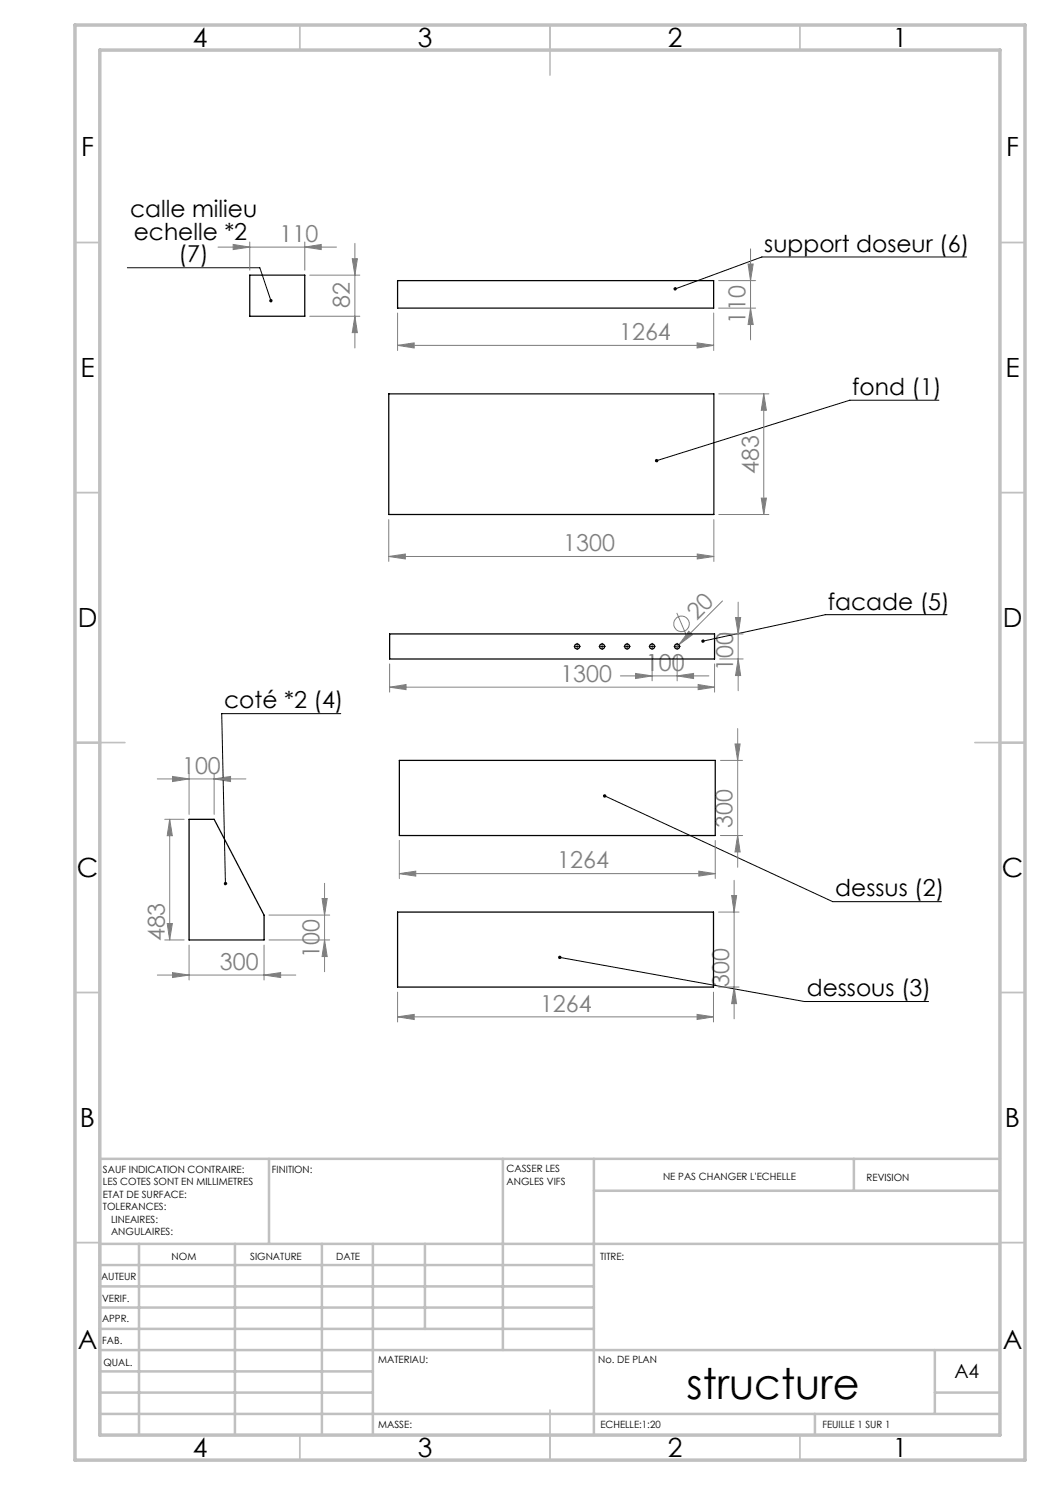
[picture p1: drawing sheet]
<svg xmlns="http://www.w3.org/2000/svg" width="210mm" height="297mm" viewBox="0 0 210 297" stroke-linecap="round" stroke-linejoin="round" font-family="sans-serif">
<g fill="none" stroke="#808080" stroke-width=".2">
<path d="M43.6 49.4h23.7M46.6 48.9l3.4 .5-3.4 .5zM50 48.4v5.6M61 49.4l3.2-.5v1zM61 48.4v5.6M61.9 55h10.1M70.4 51.7h1.1l-.5 3.3zM71 48.7v20.9M143.7 56.1h7.4M149.6 52.8h1l-.5 3.3zM150.1 49.8v18.2M61.9 63.2h10.1"/>
<path d="M71 63.2l.5 3.3h-1.1zM79.5 69.1l3.3-.5v1zM79.5 62.6v7.5M79.5 69.1h63.2M139.4 68.6l3.3 .5-3.3 .5zM142.7 62.6v7.5M143.7 61.6h7.4M143.8 78.8h10M150.1 61.6l.5 3.3h-1zM152.8 78.8v24.1M152.8 78.8l.5 3.3h-1zM152.3 99.6h1l-.5 3.3z"/>
<path d="M77.8 111.3l3.3-.5v1zM77.8 103.9v8.4M77.8 111.3h65M139.5 110.8l3.3 .5-3.3 .5zM142.8 103.9v8.4M143.8 102.9h10M77.9 137.4l3.3-.5v1zM77.9 132.8v5.6M77.9 137.4h65M124.1 135.2h17.7M127.1 134.7l3.3 .5-3.3 .5zM130.4 130.9v5.3"/>
<path d="M135.4 122.6l1.8 4.4M135.4 135.2l3.3-.5v1zM135.4 130.9v5.3M137.8 126.3l.7 .7-2.7 1.9zM139.6 136.9l3.3 .5-3.3 .5zM142.9 132.8v5.6M143.9 131.8h4.7M143.9 126.8h4.7M144.5 120.2l-9.4 9.4M147.1 123.5h1l-.5 3.3zM147.6 120.4v17.7M147.6 131.8l.5 3.3h-1z"/>
<path d="M31.5 155.8h17.7M34.5 155.3l3.3 .5-3.3 .5zM37.8 154.8v8.1M42.8 155.8l3.3-.5v1zM42.8 154.8v8.1M144.1 152.1h4.4M147 148.8h1l-.5 3.3zM147.5 145.7v27.8M32.9 163.9h3.9M33.9 163.9v24.1M33.9 163.9l.6 3.2h-1.1zM64.4 179.7h1l-.5 3.3z"/>
<path d="M64.9 176.7v17.6M79.9 174.7l3.2-.5v1zM79.9 168.1v7.6M79.9 174.7h63.2M139.8 174.2l3.3 .5-3.3 .5zM143.1 168.1v7.6M144.1 167.1h4.4M146.3 179.1h1l-.5 3.3zM146.8 176.1v27.7M147.5 167.1l.5 3.3h-1zM31.5 195h27.7M32.9 188h3.9"/>
<path d="M33.4 184.7h1.1l-.6 3.3zM34.5 194.5l3.3 .5-3.3 .5zM37.8 189v7M52.8 195l3.3-.5v1zM52.8 189v7M53.8 188h12.1M53.8 183h12.1M64.9 188l.5 3.3h-1zM79.5 198.4v6M142.7 198.4v6M143.7 197.4h4.1M143.7 182.4h4.1"/>
<path d="M146.8 197.4l.5 3.3h-1zM79.5 203.4l3.3-.5v1zM79.5 203.4h63.2M139.4 202.9l3.3 .5-3.3 .5z"/>
<circle cx="136.3" cy="124.8" r="1.55"/>
</g>
<g fill="none" stroke="#000" stroke-width=".2" stroke-dasharray="30.5 1.3 1.3 1.3">
<path d="M115.2 129.3h-.4M115.4 129v-.4M115.4 129.5v.4M115.7 129.3h.4M120.2 129.3h-.4M120.4 129v-.4M120.4 129.5v.4M120.7 129.3h.4M125.2 129.3h-.4M125.4 129v-.4M125.4 129.5v.4M125.7 129.3h.4"/>
<path d="M130.2 129.3h-.4M130.4 129v-.4M130.4 129.5v.4M130.7 129.3h.4M135.2 129.3h-.4M135.4 129v-.4M135.4 129.5v.4M135.7 129.3h.4"/>
</g>
<g fill="none" stroke="#000" stroke-width=".2">
<path d="M25.5 53.5h26.5l2.2 6.6M193.3 51.4h-40.9l-17.4 6.4M187.8 80h-17.8l-38.7 12.1M115.3 129.3h.2M115.4 129.2v.2M120.3 129.3h.2M120.4 129.2v.2M125.3 129.3h.3M125.4 129.2v.2M130.3 129.3h.2M130.4 129.2v.2M135.3 129.3h.2"/>
<path d="M135.4 129.2v.2M189.4 122.9h-24.3l-24.5 5.3M68.2 142.7h-23.9l.8 34M120.9 159.2l45.6 21.1h21.8M112 191.5l48.9 8.8h24.8"/>
</g>
<g fill="none" stroke="#c0c0c0" stroke-width=".35">
<path d="M60 5v5M110 5v10M160 5v5M15 48.5h5M200 48.5h5M15 98.5h5M200 98.5h5M15 148.5h10M195 148.5h10M15 198.5h5M200 198.5h5M15 248.5h5"/>
<path d="M200 248.5h5M60 287v5M110 282v10M160 287v5"/>
</g>
<g fill="none" stroke="#c0c0c0" stroke-width=".5">
<path d="M53.8 231.8v17M100.6 231.8v38.2M118.8 231.8v55.2M118.8 238.2h81.2M170.8 231.8v6.4M200 231.8h-180v55.2M20 248.8h180M20 257.3h98.8M20 253h98.8M27.8 248.8v38.2M47 248.8v38.2M64.4 248.8v38.2"/>
<path d="M74.6 248.8v38.2M85 248.8v17M20 265.8h98.8M20 261.5h98.8M20 278.5h54.6M20 274.3h54.6M20 270h180M187 278.5h13M187 270v12.8M20 282.8h180M163 282.8v4.2"/>
</g>
<path d="M15 5h190v287h-190zM20 10h180v277h-180z" fill="none" stroke="#c0c0c0" stroke-width=".7"/>
<path d="M111.8 191.2l-.2 .2 .4 .1-.4-.1a.35 .35 0 0 0 .4 .4 .35 .35 0 0 0 .3-.4 .35 .35 0 0 0-.5-.2zM120.6 159a.35 .35 0 0 0 .2 .6 .35 .35 0 0 0 .4-.4 .35 .35 0 0 0-.5-.2l.2 .2zM44.8 176.5a.34 .34 0 0 0 0 .4 .34 .34 0 0 0 .3 .2v-.4v.4a.34 .34 0 0 0 .3-.5 .34 .34 0 0 0-.6-.1zM140.3 128.1v.2l.3-.1-.3 .1a.34 .34 0 0 0 .5 .2 .34 .34 0 0 0 0-.5 .34 .34 0 0 0-.5 .1zM131.1 91.9l-.1 .3 .3-.1-.3 .1a.35 .35 0 0 0 .5 .2 .35 .35 0 0 0 .1-.5 .35 .35 0 0 0-.5 0zM134.8 57.5l-.1 .4 .3-.1-.3 .1a.34 .34 0 0 0 .5 .2 .34 .34 0 0 0 .1-.5 .34 .34 0 0 0-.5-.1zM53.9 59.9a.34 .34 0 0 0 0 .4 .34 .34 0 0 0 .4 .2l-.1-.4 .1 .4 .1-.1a.34 .34 0 0 0 0-.5 .34 .34 0 0 0-.5 0z" fill="#000"/>
<g fill="#808080">
<path d="M137.8 126.3l.7 .7-2.7 1.9z"/>
<path d="M61 49.4l3.2-.5v1zM46.6 48.9l3.4 .5-3.4 .5z"/>
<path d="M79.5 203.4l3.3-.5v1zM139.4 202.9l3.3 .5-3.3 .5zM79.9 174.7l3.2-.5v1zM139.8 174.2l3.3 .5-3.3 .5zM127.1 134.7l3.3 .5-3.3 .5zM135.4 135.2l3.3-.5v1zM77.8 111.3l3.3-.5v1zM139.5 110.8l3.3 .5-3.3 .5z"/>
<path d="M79.5 69.1l3.3-.5v1zM139.4 68.6l3.3 .5-3.3 .5z"/>
<path d="M77.9 137.4l3.3-.5v1zM139.6 136.9l3.3 .5-3.3 .5z"/>
<path d="M34.5 155.3l3.3 .5-3.3 .5zM42.8 155.8l3.3-.5v1z"/>
<path d="M52.8 195l3.3-.5v1zM34.5 194.5l3.3 .5-3.3 .5z"/>
<path d="M64.9 188l.5 3.3h-1zM64.4 179.7h1l-.5 3.3z"/>
<path d="M146.8 197.4l.5 3.3h-1zM146.3 179.1h1l-.5 3.3zM147.5 167.1l.5 3.3h-1zM147 148.8h1l-.5 3.3zM33.4 184.7h1.1l-.6 3.3zM33.9 163.9l.6 3.2h-1.1zM147.6 131.8l.5 3.3h-1zM147.1 123.5h1l-.5 3.3zM152.3 99.6h1l-.5 3.3zM152.8 78.8l.5 3.3h-1zM150.1 61.6l.5 3.3h-1zM149.6 52.8h1l-.5 3.3zM71 63.2l.5 3.3h-1.1zM70.4 51.7h1.1l-.5 3.3z"/>
</g>
<g fill="none" stroke="#000" stroke-width=".25">
<path d="M50 55h11v8.2h-11zM79.5 56.1h63.2v5.5h-63.2zM77.8 78.8h65v24.1h-65zM77.9 126.8h65v5h-65zM79.9 152.1h63.2v15h-63.2zM37.8 163.9h5l10 19.1v5h-15zM79.5 182.4h63.2v15h-63.2z"/>
<circle cx="115.4" cy="129.3" r=".49"/>
<circle cx="120.4" cy="129.3" r=".5"/>
<circle cx="125.4" cy="129.3" r=".49"/>
<circle cx="130.4" cy="129.3" r=".49"/>
<circle cx="135.4" cy="129.3" r=".5"/>
</g>
<text font-size="8.5" x="137.3" y="279.7">structure</text>
<g font-size="5.3">
<text x="38.5" y="9.5">4</text>
<text x="83.5" y="9.5">3</text>
<text x="133.6" y="9.5">2</text>
<text x="178.6" y="9.5">1</text>
<text x="16.2" y="31.2">F</text>
<text x="201.2" y="31.2">F</text>
<text x="16.1" y="75.5">E</text>
<text x="201.1" y="75.5">E</text>
<text x="15.5" y="125.5">D</text>
<text x="200.5" y="125.5">D</text>
<text x="15.4" y="175.5">C</text>
<text x="200.4" y="175.5">C</text>
<text x="16" y="225.5">B</text>
<text x="201" y="225.5">B</text>
<text x="15.5" y="269.8">A</text>
<text x="200.5" y="269.8">A</text>
<text x="38.5" y="291.5">4</text>
<text x="83.5" y="291.5">3</text>
<text x="133.6" y="291.5">2</text>
<text x="178.6" y="291.5">1</text>
</g>
<g font-size="4.7">
<text x="26" y="43.4">calle milieu</text>
<text x="26.8" y="48">echelle *2</text>
<text x="35.7" y="52.5">(7)</text>
<text x="152.9" y="50.3">support doseur (6)</text>
<text x="170.5" y="79">fond (1)</text>
<text x="165.6" y="121.9">facade (5)</text>
<text x="44.8" y="141.7">coté *2 (4)</text>
<text x="167" y="179.3">dessus (2)</text>
<text x="161.3" y="199.3">dessous (3)</text>
</g>
<g font-size="4.7" fill="#808080">
<text x="55.9" y="48.4">110</text>
<text x="70" y="61.6" transform="rotate(-90 70 61.6)">82</text>
<text x="149.1" y="64.8" transform="rotate(-90 149.1 64.8)">110</text>
<text x="123.8" y="68.1">1264</text>
<text x="151.8" y="94.7" transform="rotate(-90 151.8 94.7)">483</text>
<text x="112.7" y="110.3">1300</text>
<text x="139.3" y="124.2" transform="rotate(-45 139.3 124.2)">20</text>
<text x="112.1" y="136.4">1300</text>
<text x="129.2" y="134.2">100</text>
<text x="146.6" y="134.3" transform="rotate(-90 146.6 134.3)">100</text>
<text x="36.4" y="154.8">100</text>
<text x="146.5" y="165.6" transform="rotate(-90 146.5 165.6)">300</text>
<text x="111.5" y="173.7">1264</text>
<text x="33" y="188.3" transform="rotate(-90 33 188.3)">483</text>
<text x="63.9" y="191.6" transform="rotate(-90 63.9 191.6)">100</text>
<text x="44" y="194">300</text>
<text x="145.8" y="197.4" transform="rotate(-90 145.8 197.4)">300</text>
<text x="108" y="202.4">1264</text>
</g>
<text font-size="3.9" x="190.9" y="275.5">A4</text>
<g font-size="2">
<text x="20.6" y="234.6">SAUF INDICATION CONTRAIRE:</text>
<text x="20.6" y="237.1">LES COTES SONT EN MILLIMETRES</text>
<text x="20.6" y="239.6">ETAT DE SURFACE:</text>
<text x="54.4" y="234.6">FINITION:</text>
<text x="101.3" y="234.5">CASSER LES</text>
<text x="101.3" y="237">ANGLES VIFS</text>
<text x="132.6" y="236">NE PAS CHANGER L'ECHELLE</text>
<text x="173.3" y="236.2">REVISION</text>
<text x="20.6" y="242.1">TOLERANCES:</text>
<text x="22.2" y="244.6">LINEAIRES:</text>
<text x="22.2" y="247.1">ANGULAIRES:</text>
<text x="34.3" y="252">NOM</text>
<text x="50" y="251.9">SIGNATURE</text>
<text x="67.2" y="251.9">DATE</text>
<text x="120" y="251.9">TITRE:</text>
<text x="20.2" y="256.1">AUTEUR</text>
<text x="20.4" y="260.3">VERIF.</text>
<text x="20.4" y="264.4">APPR.</text>
<text x="20.5" y="268.8">FAB.</text>
<text x="20.7" y="273.1">QUAL.</text>
<text x="75.7" y="272.5">MATERIAU:</text>
<text x="119.6" y="272.5">No. DE PLAN</text>
<text x="75.6" y="285.5">MASSE:</text>
<text x="120.1" y="285.6">ECHELLE:1:20</text>
<text x="164.5" y="285.6">FEUILLE 1 SUR 1</text>
</g>
</svg>
